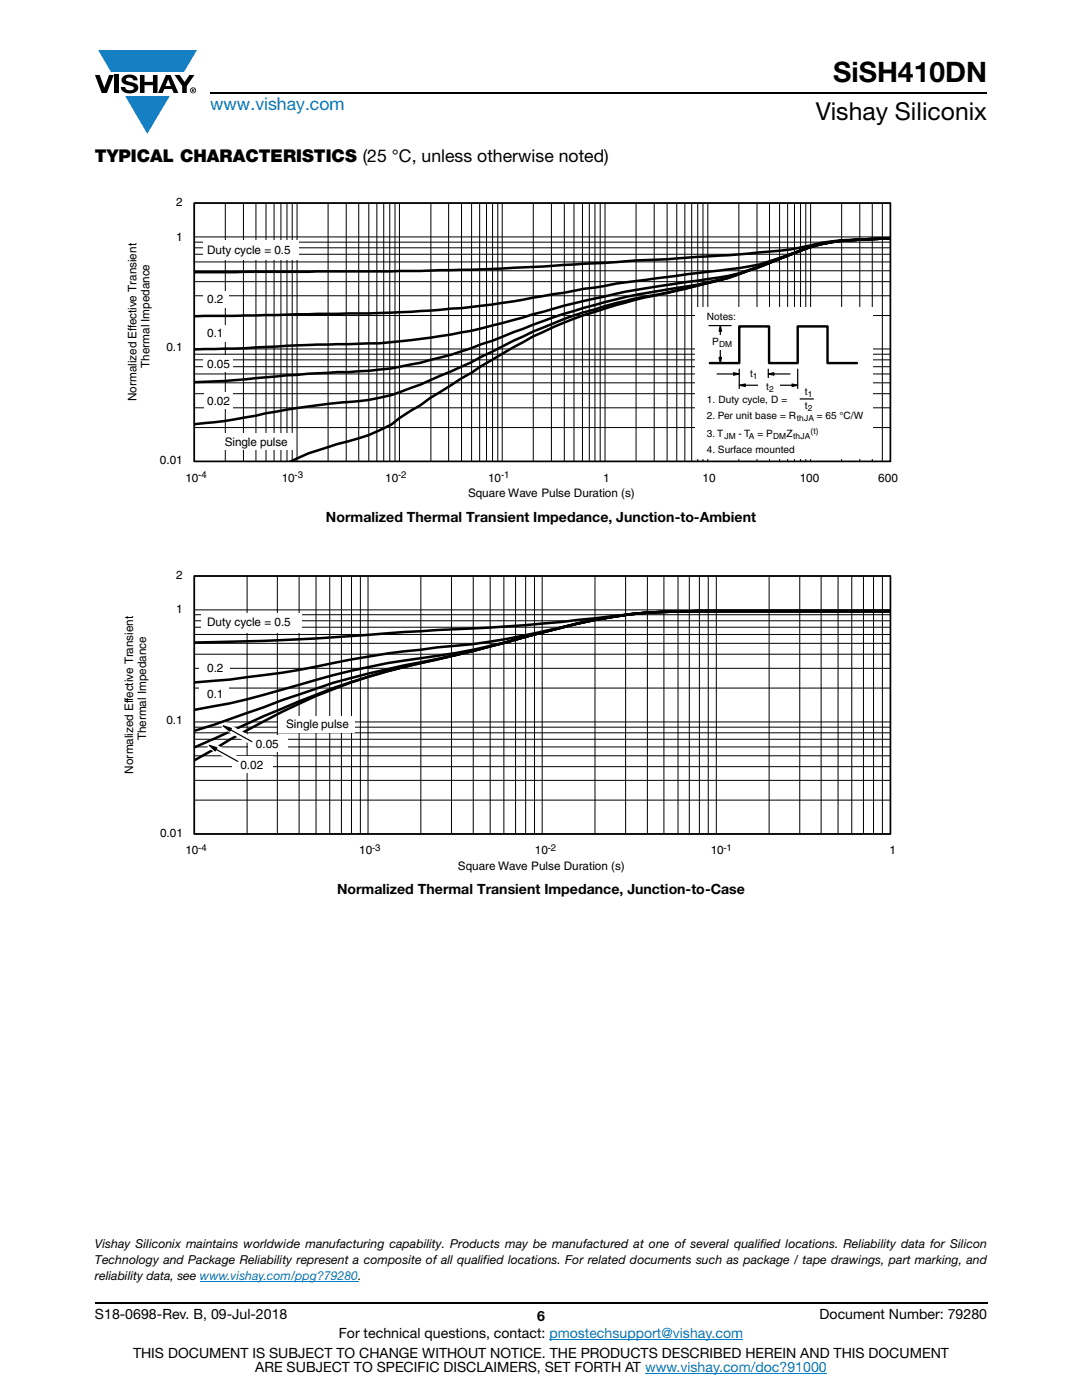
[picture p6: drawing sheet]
<svg xmlns="http://www.w3.org/2000/svg" width="216mm" height="279mm" viewBox="0 0 216 279" stroke-linecap="round" stroke-linejoin="round" font-family="sans-serif">
<g fill="#147fc3">
<path d="M19.6 10h19.7l-2.6 4.3h-1.1h-13.5z"/>
<path d="M25 19.2h8.9l-4.5 7.5z"/>
</g>
<g fill="#000">
<path d="M18.9 15h1l.9 2.5 1-2.5h.9l-1.4 3.6h-1zM22.9 15h.9v3.6h-.9zM24.6 15.3a2.1 2.1 0 0 1 2.8 .3l.1 .4h-.9a.79 .79 0 0 0-.7-.5 .79 .79 0 0 0-.8 .4l.3 .3 1 .2a1.08 1.08 0 0 1 1.2 1 1.08 1.08 0 0 1-1.1 1.2 1.73 1.73 0 0 1-2.4-1.2h.9a.96 .96 0 0 0 .8 .6 .96 .96 0 0 0 .9-.4 1.31 1.31 0 0 0-1.2-.6 1.03 1.03 0 0 1-1.1-.6 1.03 1.03 0 0 1 .2-1.1zM27.9 15h.9v1.3h1.7v-1.3h.9v3.6h-.9v-1.6h-1.7v1.6h-.9zM34.8 15h1.1l.9 1.4 1-1.4h1l-1.5 2.2v1.4h-.9v-1.4z"/>
<path d="M33.6 15.9l.5 1.3h-1.1zM33.1 15l-1.6 3.6h1l.3-.8h1.5l.3 .8h1l-1.6-3.6z"/>
<path d="M38.4 17.8h.2v.2h-.2zM38.3 17.7v.7h.1v-.3l.4 .3-.2-.3 .2-.2-.1-.2z"/>
<path d="M38.1 18a.46 .46 0 0 1 .9 0 .46 .46 0 0 1-.9 0zM37.9 18a.6 .6 0 0 0 1.2 0 .6 .6 0 0 0-1.2 0z"/>
</g>
<path d="M42 18.6h155M18.9 260h178.1" fill="none" stroke="#000" stroke-width=".36"/>
<path d="M39.9 255.7h31.6M109.6 267.3h38.7M128.7 274h36.3" fill="none" stroke="#007ec4" stroke-width=".2"/>
<path d="M25.2 39.2h154v60.6h-154z" fill="#fff"/>
<path d="M177.8 47.6l-5.8 .2a35.6 35.6 0 0 0-12.3 2.2l-4.2 1.7a102.4 102.4 0 0 1-18.4 5.9l-4 .8a118.2 118.2 0 0 0-22.6 6.8 61.6 61.6 0 0 0-8 4.1l-6.4 3.7-10.3 6.4-1.9 1.5-4.2 2.6-1.6 1.2a36.8 36.8 0 0 1-10.8 3.9l-1.9 .7a32.9 32.9 0 0 0-7.5 2.8M177.8 47.6a59.2 59.2 0 0 0-15.3 1.5l-7 2.6a100.3 100.3 0 0 1-20.5 6.3l-2 .5a106.2 106.2 0 0 0-34.8 11.7 164.3 164.3 0 0 1-18.5 8.1 51.6 51.6 0 0 1-13.2 2.2l-3.2 .4a162.8 162.8 0 0 0-14.3 2.4l-4.1 .7-6.2 .7M177.8 47.6a59.4 59.4 0 0 0-15.3 1.5l-7 2.6a74.2 74.2 0 0 1-20.5 5.8 127.4 127.4 0 0 0-28.7 7.3l-6.1 2.4a123.3 123.3 0 0 1-16.3 5.2 80.1 80.1 0 0 1-16.6 1.9l-1.9 .1a273.9 273.9 0 0 0-18.6 1.5l-8.1 .4M177.8 47.6a59.4 59.4 0 0 0-15.3 1.5l-7 2.6a60.9 60.9 0 0 1-12 3.7l-2.3 .3a218.6 218.6 0 0 0-38.7 8.1 128.2 128.2 0 0 1-26.9 4.7l-18.4 .5a259.4 259.4 0 0 1-18.5 .7M177.8 47.6l-5.8 .2a38.3 38.3 0 0 0-14.4 3 42.5 42.5 0 0 1-14.1 3.2 504.8 504.8 0 0 0-35.1 5.1 186.9 186.9 0 0 1-28.7 3.2l-6.2 .3-34.8 .5M177.8 47.6l-5.8 .2a48.3 48.3 0 0 0-12.3 1.6l-4.2 .6-10.1 .9-20.5 1.2a836 836 0 0 1-46.8 2.1l-39.4 .1" fill="none" stroke="#000" stroke-width=".5"/>
<g fill="none" stroke="#000" stroke-width=".2">
<path d="M38.8 40.5h138.9M38.8 47.3h138.9M38.8 48.3h138.9M38.8 54h138.9M38.8 56.2h138.9M38.8 59h138.9M38.8 52.3h138.9M38.8 49.5h138.9M38.8 50.7h138.9M38.8 40.6v51.5h138.9v-51.5M45 40.6v51.5M48.6 40.6v51.5"/>
<path d="M51.1 40.6v51.5M53.1 40.6v51.5M54.7 40.6v51.5M56.1 40.6v51.5M57.3 40.6v51.5M58.3 40.6v51.5M59.3 40.6v51.5M65.5 40.6v51.5M69.1 40.6v51.5M71.6 40.6v51.5M73.6 40.6v51.5M75.2 40.6v51.5"/>
<path d="M76.6 40.6v51.5M77.8 40.6v51.5M78.8 40.6v51.5M79.7 40.6v51.5M86 40.6v51.5M89.5 40.6v51.5M92.1 40.6v51.5M94.1 40.6v51.5M95.7 40.6v51.5M97.1 40.6v51.5M98.3 40.6v51.5M99.3 40.6v51.5"/>
<path d="M100.2 40.6v51.5M106.4 40.6v51.5M110 40.6v51.5M112.6 40.6v51.5M114.5 40.6v51.5M116.2 40.6v51.5M117.6 40.6v51.5M118.7 40.6v51.5M119.8 40.6v51.5M120.7 40.6v51.5M126.9 40.6v51.5M130.5 40.6v51.5"/>
<path d="M133.1 40.6v51.5M135 40.6v51.5M136.7 40.6v51.5M138 40.6v51.5M139.2 40.6v51.5M140.3 40.6v51.5M141.2 40.6v51.5M147.4 40.6v51.5M151 40.6v51.5M153.5 40.6v51.5M155.6 40.6v51.5M157.2 40.6v51.5"/>
<path d="M158.5 40.6v51.5M159.7 40.6v51.5M160.8 40.6v51.5M161.7 40.6v51.5M167.9 40.6v51.5M171.6 40.6v51.5M174.1 40.6v51.5M176.1 40.6v51.5M38.8 63h138.9M38.8 70.7h138.9M38.8 71.8h138.9M38.8 73.2h138.9"/>
<path d="M38.8 74.6h138.9M38.8 76.4h138.9M38.8 78.6h138.9M38.8 69.6h138.9M38.8 81.4h138.9M38.8 85.3h138.9"/>
</g>
<g fill="#fff">
<path d="M40.5 58.1h5v3.2h-5z"/>
<path d="M39.7 64.9h7v3.2h-7z"/>
<path d="M40.5 70.9h5.9v3.3h-5.9z"/>
<path d="M40.7 78.3h5.7v3.2h-5.7z"/>
<path d="M43.3 86.5h15.4v3.3h-15.4z"/>
<path d="M40.6 48h19.1v3.8h-19.1z"/>
<path d="M138.8 61.3h35.4v30.2h-35.4z"/>
</g>
<g fill="none" stroke="#000" stroke-width=".24">
<path d="M141.5 65h4.4M143.1 74.6h3.6M146.4 74.4l1.1 .2-1.1 .3zM147.5 76.9l1.2-.3v.5zM147.5 73.7v3.8M148.4 76.9h3.5M153.3 74.6l1.1-.2v.5zM153.3 73.7v1.9M154.1 74.6h3.5M154.7 76.9h3.7M158 76.6l1.2 .3-1.2 .2zM159.2 73.7v3.8"/>
<path d="M159.7 79.6h2.6"/>
</g>
<path d="M146.4 74.4l1.1 .2-1.1 .3zM147.5 76.9l1.2-.3v.5zM153.3 74.6l1.1-.2v.5zM158 76.6l1.2 .3-1.2 .2z" fill="#000"/>
<g fill="#fff">
<path d="M148.1 73h4.2v2.8h-4.2z"/>
<path d="M151.3 75.6h4.3v2.8h-4.3z"/>
</g>
<path d="M143.5 71.3h.5l-.3 1.2zM143.7 65l.3 1.1h-.5z" fill="#000"/>
<path d="M143.5 71.3h.5l-.3 1.2zM143.7 65.8v5.9M143.7 65l.3 1.1h-.5z" fill="none" stroke="#000" stroke-width=".24"/>
<path d="M140.5 67h6.6v2.8h-6.6z" fill="#fff"/>
<path d="M141.6 72.5h5.9v-7.4h6v7.4h5.7v-7.4h5.9v7.4h5.9" fill="none" stroke="#000" stroke-width=".48"/>
<path d="M38.8 40.5h138.9v51.6h-138.9z" fill="none" stroke="#000" stroke-width=".34"/>
<path d="M24.6 113.5h154.2v60.6h-154.2z" fill="#fff"/>
<path d="M177.6 122h-38.1a97.8 97.8 0 0 0-24.3 2.4l-7 1.8a434.8 434.8 0 0 1-27.7 6.9 121 121 0 0 0-31.3 12.7l-10.4 5.9M177.6 122h-38.1a97.8 97.8 0 0 0-24.3 2.4l-7 1.8a435.1 435.1 0 0 1-27.7 6.9 144.8 144.8 0 0 0-24.2 8.3l-3.7 1.5-13.8 6.2M177.6 122h-38.1a97.8 97.8 0 0 0-24.3 2.4l-7 1.8a258.6 258.6 0 0 1-27.7 6.6l-3.1 .7a136.1 136.1 0 0 0-17.7 5.1l-17 6-3.9 1.2M177.6 122h-38.1a97.8 97.8 0 0 0-24.3 2.4l-7 1.8a158.2 158.2 0 0 1-27.7 5.6 163.3 163.3 0 0 0-24.2 5.8 128.2 128.2 0 0 1-17.5 4.1M177.6 122h-38.1a97.8 97.8 0 0 0-24.3 2.4 152.6 152.6 0 0 1-28 4.8l-3.3 .5a207.9 207.9 0 0 0-24.2 4l-7.1 1a135 135 0 0 1-13.8 1.5M177.6 122h-38.1a136.4 136.4 0 0 0-20.9 1.4 360.9 360.9 0 0 1-31.4 2.3l-6.7 .4a543.3 543.3 0 0 1-41.7 2.1" fill="none" stroke="#000" stroke-width=".5"/>
<g fill="none" stroke="#000" stroke-width=".2">
<path d="M38.8 115h138.9v51.4h-138.9zM49.3 115v51.4M55.3 115v51.4M59.7 115v51.4M63.1 115v51.4M65.8 115v51.4M68.1 115v51.4M70.1 115v51.4M71.9 115v51.4M73.4 115v51.4M84 115v51.4M90.1 115v51.4"/>
<path d="M94.4 115v51.4M97.8 115v51.4M100.5 115v51.4M102.9 115v51.4M104.9 115v51.4M106.7 115v51.4M108.2 115v51.4M118.7 115v51.4M124.8 115v51.4M129.2 115v51.4M132.5 115v51.4M135.3 115v51.4"/>
<path d="M137.5 115v51.4M139.6 115v51.4M141.3 115v51.4M142.9 115v51.4M153.5 115v51.4M159.6 115v51.4M163.8 115v51.4M167.2 115v51.4M170 115v51.4M172.3 115v51.4M174.3 115v51.4M176.1 115v51.4"/>
<path d="M38.8 121.7h138.9M38.8 122.7h138.9M38.8 128.4h138.9M38.8 130.6h138.9M38.8 133.4h138.9M38.8 137.3h138.9M38.8 126.6h138.9M38.8 123.9h138.9M38.8 125.2h138.9M38.8 145.1h138.9M38.8 146.2h138.9M38.8 147.5h138.9"/>
<path d="M38.8 149.1h138.9M38.8 150.8h138.9M38.8 153h138.9M38.8 155.7h138.9M38.8 159.7h138.9M38.8 144.1h138.9"/>
</g>
<g fill="#fff">
<path d="M39.7 131.7h6v3.2h-6z"/>
<path d="M39.7 136.8h5.8v2.6h-5.8z"/>
<path d="M49.5 146.8h7.8v3.3h-7.8z"/>
<path d="M46.4 151h8.1v3.3h-8.1z"/>
<path d="M55.5 142.9h15.3v3.3h-15.3z"/>
<path d="M40.1 122.4h20.1v3.9h-20.1z"/>
</g>
<path d="M44.9 144.1l6.1 3.4-.7 1.2-6.1-3.4z" fill="#fff"/>
<path d="M44.6 144.9l1.6 .5-.4 .5z" fill="#000"/>
<path d="M44.6 144.9l1.6 .5-.4 .5zM45.9 145.6l4.4 2.4" fill="none" stroke="#000" stroke-width=".24"/>
<path d="M42 147.9l6.2 3.4-.7 1.3-6.2-3.4z" fill="#fff"/>
<path d="M41.7 148.7l1.6 .5-.4 .7z" fill="#000"/>
<path d="M41.7 148.7l1.6 .5-.4 .7zM43.1 149.5l4.4 2.5" fill="none" stroke="#000" stroke-width=".24"/>
<path d="M38.8 115h138.9v51.4h-138.9z" fill="none" stroke="#000" stroke-width=".34"/>
<text font-size="5.6" x="166.2" y="16.4">SiSH410DN</text>
<text font-size="4.9" x="162.8" y="24">Vishay Siliconix</text>
<text font-size="3.5" fill="#007ec4" x="42" y="21.9">www.vishay.com</text>
<text font-size="3.5" x="18.9" y="32.3">TYPICAL CHARACTERISTICS (25 °C, unless otherwise noted)</text>
<g font-size="2.8">
<text x="65" y="104.1">Normalized Thermal Transient Impedance, Junction-to-Ambient</text>
<text x="67.2" y="178.5">Normalized Thermal Transient Impedance, Junction-to-Case</text>
<text x="18.9" y="263.3">S18-0698-Rev. B, 09-Jul-2018</text>
<text x="107.2" y="263.6">6</text>
<text x="163.6" y="263.3">Document Number: 79280</text>
<text x="67.6" y="267.1">For technical questions, contact: pmostechsupport@vishay.com</text>
<text x="26.5" y="271">THIS DOCUMENT IS SUBJECT TO CHANGE WITHOUT NOTICE. THE PRODUCTS DESCRIBED HEREIN AND THIS DOCUMENT</text>
<text x="50.9" y="273.8">ARE SUBJECT TO SPECIFIC DISCLAIMERS, SET FORTH AT www.vishay.com/doc?91000</text>
</g>
<g font-size="2.5">
<text x="18.9" y="249.1">Vishay Siliconix maintains worldwide manufacturing capability. Products may be manufactured at one of several qualified locations. Reliability data for Silicon</text>
<text x="18.9" y="252.3">Technology and Package Reliability represent a composite of all qualified locations. For related documents such as package / tape drawings, part marking, and</text>
<text x="18.9" y="255.5">reliability data, see www.vishay.com/ppg?79280.</text>
</g>
<g font-size="2.3">
<text x="35.1" y="41.2">2</text>
<text x="35.1" y="48">1</text>
<text x="41.3" y="50.7">Duty cycle = 0.5</text>
<text x="41.3" y="60.5">0.2</text>
<text x="33.2" y="70.1">0.1</text>
<text x="41.3" y="67.3">0.1</text>
<text x="29.8" y="73.4" transform="rotate(-90 29.8 73.4)">Thermal Impedance</text>
<text x="41.3" y="73.4">0.05</text>
<text x="27.2" y="80" transform="rotate(-90 27.2 80)">Normalized Effective Transient</text>
<text x="41.3" y="80.7">0.02</text>
<text x="44.9" y="88.9">Single p</text>
<text x="53.2" y="88.9">ulse</text>
<text x="31.9" y="92.6">0.01</text>
<text x="37" y="96.1">10</text>
<text x="56.2" y="96.1">10</text>
<text x="76.9" y="96.1">10</text>
<text x="93.4" y="99.2">Square Wave Pulse Duration (s)</text>
<text x="97.4" y="96.1">10</text>
<text x="120.3" y="96.1">1</text>
<text x="140.2" y="96.1">10</text>
<text x="159.6" y="96.1">100</text>
<text x="175.3" y="96.1">600</text>
<text x="35.1" y="115.5">2</text>
<text x="35.1" y="122.4">1</text>
<text x="41.3" y="125">Duty cycle = 0.5</text>
<text x="41.3" y="134.1">0.2</text>
<text x="41.3" y="139.2">0.1</text>
<text x="29.1" y="147.8" transform="rotate(-90 29.1 147.8)">Thermal Impedance</text>
<text x="33.2" y="144.5">0.1</text>
<text x="51.1" y="149.2">0.05</text>
<text x="57.1" y="145.4">Single pulse</text>
<text x="26.6" y="154.4" transform="rotate(-90 26.6 154.4)">Normalized Effective Transient</text>
<text x="48" y="153.5">0.02</text>
<text x="31.9" y="167">0.01</text>
<text x="37" y="170.5">10</text>
<text x="71.7" y="170.5">10</text>
<text x="91.4" y="173.6">Square Wave Pulse Duration (s)</text>
<text x="106.7" y="170.5">10</text>
<text x="141.8" y="170.5">10</text>
<text x="177.5" y="170.5">1</text>
</g>
<g font-size="2">
<text x="141.1" y="63.8">Notes:</text>
<text x="142.1" y="68.8">P</text>
<text x="149.7" y="75.2">t</text>
<text x="152.9" y="77.8">t</text>
<text x="141.1" y="80.5">1. Duty cycle, D =</text>
<text x="141.1" y="83.6">2. Per u</text>
<text x="148" y="83.6">nit base = R</text>
<text x="160.6" y="78.9">t</text>
<text x="160.6" y="81.5">t</text>
<text x="163" y="83.6">= 65 °C/W</text>
<text x="141.1" y="87.2">3. T</text>
<text x="147.3" y="87.2">- T</text>
<text x="151.1" y="87.2">= P</text>
<text x="157" y="87.2">Z</text>
<text x="141.1" y="90.3">4. Surface mo</text>
<text x="153.6" y="90.3">unted</text>
</g>
<g font-size="1.9">
<text x="39.6" y="95.5">-4</text>
<text x="58.8" y="95.5">-3</text>
<text x="79.5" y="95.5">-2</text>
<text x="100" y="95.5">-1</text>
<text x="39.6" y="169.8">-4</text>
<text x="74.2" y="169.8">-3</text>
<text x="109.3" y="169.8">-2</text>
<text x="144.4" y="169.8">-1</text>
</g>
<g font-size="1.7">
<text x="143.5" y="69.2">DM</text>
<text x="150.2" y="75.6">1</text>
<text x="153.5" y="78.2">2</text>
<text x="159" y="84">thJA</text>
<text x="161.2" y="79.3">1</text>
<text x="161.2" y="82">2</text>
<text x="144.5" y="87.6">JM</text>
<text x="149.4" y="87.6">A</text>
<text x="154.2" y="87.6">DM</text>
<text x="158.3" y="87.6">thJA</text>
<text x="161.7" y="86.6">(t)</text>
</g>
</svg>
